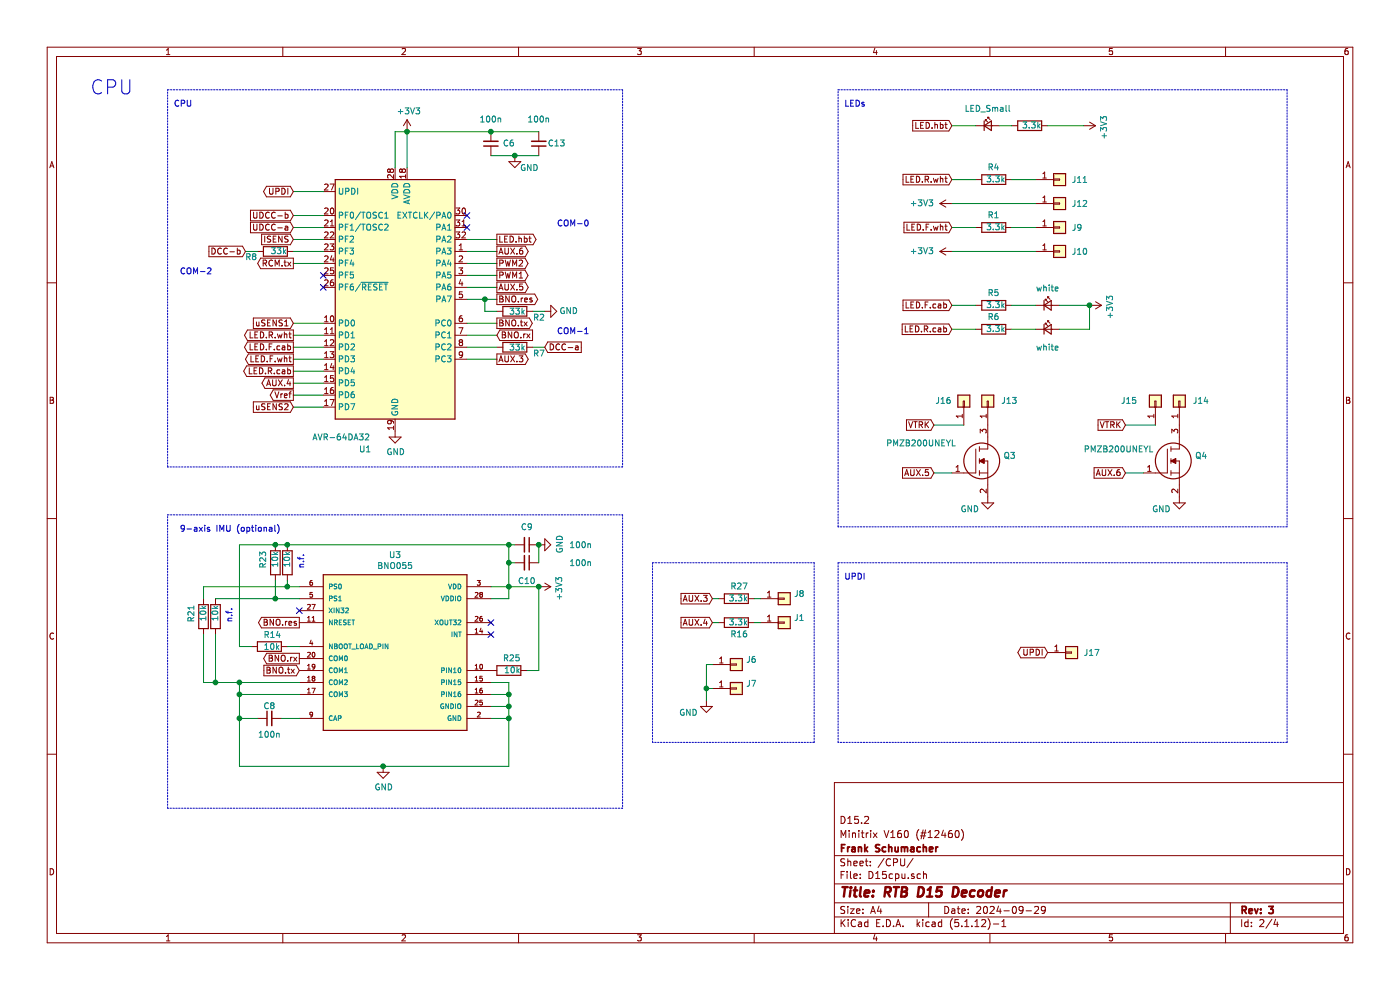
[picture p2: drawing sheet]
EESchema Schematic File Version 4
EELAYER 30 0
EELAYER END
$Descr A4 11693 8268
encoding utf-8
Sheet 2 4
Title "RTB D15 Decoder"
Date "2024-09-29"
Rev "3"
Comp "Frank Schumacher"
Comment1 "Minitrix V160 (#12460)"
Comment2 "D15.2"
Comment3 ""
Comment4 ""
$EndDescr
Text Notes 750  800  0    118  ~ 0
CPU
$Comp
L power:GND #PWR06
U 1 1
P 4300 1300
F 0 "#PWR06" H 4300 1050 50  0001 C CNN
F 1 "GND" H 4500 1200 50  0000 R CNN
F 2 "" H 4300 1300 50  0001 C CNN
F 3 "" H 4300 1300 50  0001 C CNN
	1    4300 1300
	1    0    0    -1  
$EndComp
$Comp
L Device:C_Small C13
U 1 1
P 4500 1200
F 0 "C13" H 4350 1200 50  0000 C CNN
F 1 "100n" H 4500 1000 50  0000 C CNN
F 2 "Capacitor_SMD:C_0402_1005Metric" H 4500 1200 50  0001 C CNN
F 3 "~" H 4500 1200 50  0001 C CNN
	1    4500 1200
	-1   0    0    1   
$EndComp
Wire Wire Line
	4300 1300 4500 1300
Connection ~ 3400 1100
$Comp
L power:+3V3 #PWR0111
U 1 1
P 3400 1100
F 0 "#PWR0111" H 3400 950 50  0001 C CNN
F 1 "+3V3" H 3415 1273 50  0000 C CNN
F 2 "" H 3400 1100 50  0001 C CNN
F 3 "" H 3400 1100 50  0001 C CNN
	1    3400 1100
	1    0    0    -1  
$EndComp
Text Notes 4650 2800 0    50   ~ 0
COM-1
Wire Wire Line
	7950 2550 8150 2550
Text GLabel 7950 2550 0    50   Input ~ 0
LED.F.cab
$Comp
L Device:R R5
U 1 1
P 8300 2550
F 0 "R5" V 8400 2500 50  0000 L CNN
F 1 "3.3k" V 8300 2450 50  0000 L CNN
F 2 "Resistor_SMD:R_0402_1005Metric" V 8230 2550 50  0001 C CNN
F 3 "~" H 8300 2550 50  0001 C CNN
	1    8300 2550
	0    -1   -1   0   
$EndComp
Text GLabel 7950 1500 0    50   Input ~ 0
LED.R.wht
Text GLabel 2450 2800 0    50   Output ~ 0
LED.R.wht
$Comp
L Device:R R7
U 1 1
P 4300 2900
F 0 "R7" V 4350 3050 50  0000 L CNN
F 1 "33k" V 4300 2850 50  0000 L CNN
F 2 "Resistor_SMD:R_0402_1005Metric" V 4230 2900 50  0001 C CNN
F 3 "~" H 4300 2900 50  0001 C CNN
	1    4300 2900
	0    1    1    0   
$EndComp
Wire Wire Line
	4550 2900 4450 2900
Wire Wire Line
	4150 2200 3900 2200
Text Notes 4650 1900 0    50   ~ 0
COM-0
Text Notes 1500 2300 0    50   ~ 0
COM-2\n
Wire Wire Line
	2450 1600 2700 1600
Text GLabel 2450 1600 0    50   BiDi ~ 0
UPDI
$Comp
L power:GND #PWR0110
U 1 1
P 3300 3600
F 0 "#PWR0110" H 3300 3350 50  0001 C CNN
F 1 "GND" H 3305 3427 50  0000 C CNN
F 2 "" H 3300 3600 50  0001 C CNN
F 3 "" H 3300 3600 50  0001 C CNN
	1    3300 3600
	1    0    0    -1  
$EndComp
Wire Wire Line
	2700 1800 2450 1800
Wire Wire Line
	2450 3000 2700 3000
Text GLabel 2050 2100 0    50   Input ~ 0
DCC-b
Text GLabel 4550 2900 2    50   Input ~ 0
DCC-a
Text GLabel 4150 2200 2    50   Output ~ 0
PWM2
Text GLabel 4150 2300 2    50   Output ~ 0
PWM1
Wire Wire Line
	3900 2300 4150 2300
$Comp
L Device:R R6
U 1 1
P 8300 2750
F 0 "R6" V 8400 2700 50  0000 L CNN
F 1 "3.3k" V 8300 2650 50  0000 L CNN
F 2 "Resistor_SMD:R_0402_1005Metric" V 8230 2750 50  0001 C CNN
F 3 "~" H 8300 2750 50  0001 C CNN
	1    8300 2750
	0    -1   -1   0   
$EndComp
Wire Wire Line
	7950 1900 8150 1900
Text GLabel 7950 1900 0    50   Input ~ 0
LED.F.wht
Text GLabel 2450 3100 0    50   Output ~ 0
LED.R.cab
Text GLabel 2450 3000 0    50   Output ~ 0
LED.F.wht
Text GLabel 2450 2000 0    50   Input ~ 0
ISENS
Text GLabel 2450 2700 0    50   Input ~ 0
uSENS1
Text GLabel 2450 3400 0    50   Input ~ 0
uSENS2
$Comp
L RTB:BNO055 U3
U 1 1
P 3300 5400
AR Path="/60BAA614" Ref="U3"  Part="1" 
AR Path="/5B6C6B9D/60BAA614" Ref="U3"  Part="1" 
F 0 "U3" H 3300 6167 50  0000 C CNN
F 1 "BNO055" H 3300 6076 50  0000 C CNN
F 2 "Package_LGA:LGA-28_5.2x3.8mm_P0.5mm" H 3300 5400 50  0001 L BNN
F 3 "" H 3300 5400 50  0001 L BNN
F 4 "BOSCH" H 3300 5400 50  0001 L BNN "MANUFACTURER"
	1    3300 5400
	1    0    0    -1  
$EndComp
$Comp
L Device:C_Small C8
U 1 1
P 2250 6000
F 0 "C8" V 2350 6000 50  0000 C CNN
F 1 "100n" V 2112 6000 50  0000 C CNN
F 2 "Capacitor_SMD:C_0402_1005Metric" H 2250 6000 50  0001 C CNN
F 3 "~" H 2250 6000 50  0001 C CNN
	1    2250 6000
	0    -1   -1   0   
$EndComp
Wire Wire Line
	2350 6000 2500 6000
Wire Wire Line
	2500 5800 2000 5800
Wire Wire Line
	2000 5800 2000 6000
Wire Wire Line
	2000 6000 2150 6000
Wire Wire Line
	2000 5800 2000 5700
Wire Wire Line
	2000 5700 2500 5700
Connection ~ 2000 5800
Wire Wire Line
	4100 6000 4250 6000
Wire Wire Line
	4250 6000 4250 6400
Wire Wire Line
	4250 6400 3200 6400
Wire Wire Line
	2000 6400 2000 6000
Connection ~ 2000 6000
Wire Wire Line
	4100 5900 4250 5900
Wire Wire Line
	4250 5900 4250 6000
Connection ~ 4250 6000
Wire Wire Line
	4100 5800 4250 5800
Wire Wire Line
	4250 5800 4250 5900
Connection ~ 4250 5900
Wire Wire Line
	4100 5700 4250 5700
Wire Wire Line
	4250 5700 4250 5800
Connection ~ 4250 5800
NoConn ~ 4100 5300
NoConn ~ 4100 5200
NoConn ~ 2500 5100
$Comp
L Device:R R14
U 1 1
P 2250 5400
F 0 "R14" V 2150 5350 50  0000 L CNN
F 1 "10k" V 2250 5350 50  0000 L CNN
F 2 "Resistor_SMD:R_0402_1005Metric" V 2180 5400 50  0001 C CNN
F 3 "~" H 2250 5400 50  0001 C CNN
	1    2250 5400
	0    1    1    0   
$EndComp
Wire Wire Line
	2400 5400 2500 5400
$Comp
L power:+3V3 #PWR0108
U 1 1
P 4500 4900
F 0 "#PWR0108" H 4500 4750 50  0001 C CNN
F 1 "+3V3" H 4515 5073 50  0000 C CNN
F 2 "" H 4500 4900 50  0001 C CNN
F 3 "" H 4500 4900 50  0001 C CNN
	1    4500 4900
	0    1    1    0   
$EndComp
Wire Wire Line
	4100 4900 4250 4900
Wire Wire Line
	4100 5000 4250 5000
Wire Wire Line
	4250 5000 4250 4900
Connection ~ 4250 4900
Wire Wire Line
	4250 4900 4500 4900
Wire Wire Line
	4250 4550 4250 4700
Text GLabel 4150 2700 2    50   Output ~ 0
BNO.tx
Wire Wire Line
	3900 2700 4150 2700
Text GLabel 4150 2800 2    50   Input ~ 0
BNO.rx
Wire Wire Line
	3900 2800 4150 2800
Text GLabel 2500 5600 0    50   Input ~ 0
BNO.tx
Text GLabel 2500 5500 0    50   Output ~ 0
BNO.rx
$Comp
L Device:C_Small C9
U 1 1
P 4400 4550
F 0 "C9" V 4250 4550 50  0000 C CNN
F 1 "100n" V 4400 5000 50  0000 C CNN
F 2 "Capacitor_SMD:C_0402_1005Metric" H 4400 4550 50  0001 C CNN
F 3 "~" H 4400 4550 50  0001 C CNN
	1    4400 4550
	0    1    1    0   
$EndComp
Wire Wire Line
	4250 4550 4300 4550
Connection ~ 4250 4550
$Comp
L power:GND #PWR0109
U 1 1
P 4500 4550
F 0 "#PWR0109" H 4500 4300 50  0001 C CNN
F 1 "GND" H 4505 4377 50  0000 C CNN
F 2 "" H 4500 4550 50  0001 C CNN
F 3 "" H 4500 4550 50  0001 C CNN
	1    4500 4550
	0    -1   -1   0   
$EndComp
$Comp
L power:GND #PWR0112
U 1 1
P 3200 6400
F 0 "#PWR0112" H 3200 6150 50  0001 C CNN
F 1 "GND" H 3205 6227 50  0000 C CNN
F 2 "" H 3200 6400 50  0001 C CNN
F 3 "" H 3200 6400 50  0001 C CNN
	1    3200 6400
	1    0    0    -1  
$EndComp
Connection ~ 3200 6400
Wire Wire Line
	3200 6400 2000 6400
$Comp
L Device:C_Small C10
U 1 1
P 4400 4700
F 0 "C10" V 4550 4700 50  0000 C CNN
F 1 "100n" V 4400 5150 50  0000 C CNN
F 2 "Capacitor_SMD:C_0402_1005Metric" H 4400 4700 50  0001 C CNN
F 3 "~" H 4400 4700 50  0001 C CNN
	1    4400 4700
	0    1    1    0   
$EndComp
Wire Wire Line
	4250 4700 4300 4700
Connection ~ 4250 4700
Wire Wire Line
	4250 4700 4250 4900
Wire Wire Line
	4500 4700 4500 4550
Connection ~ 4500 4550
Text GLabel 4150 2500 2    50   Output ~ 0
BNO.res
Wire Wire Line
	3900 2500 4050 2500
Text GLabel 2500 5200 0    50   Output ~ 0
BNO.res
Wire Wire Line
	2450 2900 2700 2900
Wire Wire Line
	2700 2000 2450 2000
Wire Wire Line
	2450 3100 2700 3100
$Comp
L Device:R R8
U 1 1
P 2300 2100
F 0 "R8" V 2250 2250 50  0000 L CNN
F 1 "33k" V 2300 2000 50  0000 L CNN
F 2 "Resistor_SMD:R_0402_1005Metric" V 2230 2100 50  0001 C CNN
F 3 "~" H 2300 2100 50  0001 C CNN
	1    2300 2100
	0    -1   -1   0   
$EndComp
Text GLabel 2450 1800 0    50   Input ~ 0
UDCC-b
Text GLabel 2450 2200 0    50   Output ~ 0
RCM.tx
Wire Wire Line
	2450 2200 2700 2200
Wire Wire Line
	3900 2900 4150 2900
Text GLabel 7950 2750 0    50   Input ~ 0
LED.R.cab
Text GLabel 2450 2900 0    50   Output ~ 0
LED.F.cab
Wire Wire Line
	2700 3300 2450 3300
$Comp
L Device:R R1
U 1 1
P 8300 1900
F 0 "R1" V 8400 1850 50  0000 L CNN
F 1 "3.3k" V 8300 1800 50  0000 L CNN
F 2 "Resistor_SMD:R_0402_1005Metric" V 8230 1900 50  0001 C CNN
F 3 "~" H 8300 1900 50  0001 C CNN
	1    8300 1900
	0    -1   -1   0   
$EndComp
$Comp
L Device:C_Small C6
U 1 1
P 4100 1200
F 0 "C6" H 3950 1200 50  0000 C CNN
F 1 "100n" H 4100 1000 50  0000 C CNN
F 2 "Capacitor_SMD:C_0402_1005Metric" H 4100 1200 50  0001 C CNN
F 3 "~" H 4100 1200 50  0001 C CNN
	1    4100 1200
	-1   0    0    1   
$EndComp
Connection ~ 4100 1100
Wire Wire Line
	4100 1100 4500 1100
Wire Wire Line
	4100 1300 4300 1300
Connection ~ 4300 1300
Wire Wire Line
	8450 1900 8650 1900
Wire Wire Line
	7950 2750 8150 2750
$Comp
L Device:R R24
U 1 1
P 2400 4700
F 0 "R24" H 2470 4746 50  0001 L CNN
F 1 "10k" V 2400 4600 50  0000 L CNN
F 2 "Resistor_SMD:R_0402_1005Metric" V 2330 4700 50  0001 C CNN
F 3 "~" H 2400 4700 50  0001 C CNN
	1    2400 4700
	-1   0    0    1   
$EndComp
Wire Wire Line
	1700 4900 2400 4900
Connection ~ 2400 4550
Wire Wire Line
	2400 4550 4250 4550
$Comp
L Device:R R23
U 1 1
P 2300 4700
F 0 "R23" V 2400 4600 50  0000 L CNN
F 1 "10k" V 2300 4600 50  0000 L CNN
F 2 "Resistor_SMD:R_0402_1005Metric" V 2230 4700 50  0001 C CNN
F 3 "~" H 2300 4700 50  0001 C CNN
	1    2300 4700
	-1   0    0    1   
$EndComp
Connection ~ 2300 4550
Wire Wire Line
	2300 4550 2400 4550
Wire Wire Line
	2400 4850 2400 4900
Connection ~ 2400 4900
Wire Wire Line
	2400 4900 2500 4900
Wire Wire Line
	2300 4850 2300 5000
Wire Wire Line
	2300 5000 2500 5000
Wire Wire Line
	2300 5000 1800 5000
Connection ~ 2300 5000
$Comp
L Device:R R22
U 1 1
P 1800 5150
F 0 "R22" V 1700 5050 50  0001 L CNN
F 1 "10k" V 1800 5050 50  0000 L CNN
F 2 "Resistor_SMD:R_0402_1005Metric" V 1730 5150 50  0001 C CNN
F 3 "~" H 1800 5150 50  0001 C CNN
	1    1800 5150
	-1   0    0    1   
$EndComp
$Comp
L Device:R R21
U 1 1
P 1700 5150
F 0 "R21" V 1800 5050 50  0000 L CNN
F 1 "10k" V 1700 5050 50  0000 L CNN
F 2 "Resistor_SMD:R_0402_1005Metric" V 1630 5150 50  0001 C CNN
F 3 "~" H 1700 5150 50  0001 C CNN
	1    1700 5150
	-1   0    0    1   
$EndComp
Wire Wire Line
	1700 4900 1700 5000
Wire Wire Line
	2000 5700 1800 5700
Wire Wire Line
	1800 5700 1800 5300
Connection ~ 2000 5700
Wire Wire Line
	1800 5700 1700 5700
Wire Wire Line
	1700 5700 1700 5300
Connection ~ 1800 5700
$Comp
L Device:R R25
U 1 1
P 4250 5600
F 0 "R25" V 4350 5500 50  0000 L CNN
F 1 "10k" V 4250 5500 50  0000 L CNN
F 2 "Resistor_SMD:R_0402_1005Metric" V 4180 5600 50  0001 C CNN
F 3 "~" H 4250 5600 50  0001 C CNN
	1    4250 5600
	0    -1   -1   0   
$EndComp
Wire Wire Line
	4400 5600 4500 5600
Wire Wire Line
	4500 5600 4500 4900
Connection ~ 4500 4900
$Comp
L Device:LED_Small D3
U 1 1
P 8250 1050
F 0 "D3" H 8250 1285 50  0001 C CNN
F 1 "LED_Small" H 8250 1194 50  0000 C CNN
F 2 "LED_SMD:LED_0402_1005Metric" V 8250 1050 50  0001 C CNN
F 3 "~" V 8250 1050 50  0001 C CNN
	1    8250 1050
	1    0    0    -1  
$EndComp
$Comp
L Device:R R26
U 1 1
P 8600 1050
F 0 "R26" H 8670 1096 50  0001 L CNN
F 1 "3.3k" V 8600 950 50  0000 L CNN
F 2 "Resistor_SMD:R_0402_1005Metric" V 8530 1050 50  0001 C CNN
F 3 "~" H 8600 1050 50  0001 C CNN
	1    8600 1050
	0    -1   -1   0   
$EndComp
Wire Wire Line
	8450 1050 8350 1050
Wire Wire Line
	8750 1050 9050 1050
$Comp
L power:+3V3 #PWR0122
U 1 1
P 9050 1050
F 0 "#PWR0122" H 9050 900 50  0001 C CNN
F 1 "+3V3" H 9065 1223 50  0000 C CNN
F 2 "" H 9050 1050 50  0001 C CNN
F 3 "" H 9050 1050 50  0001 C CNN
	1    9050 1050
	0    1    1    0   
$EndComp
Wire Wire Line
	3900 2000 4150 2000
Text GLabel 4150 2000 2    50   Output ~ 0
LED.hbt
Text GLabel 7950 1050 0    50   Input ~ 0
LED.hbt
Wire Wire Line
	8150 1050 7950 1050
Wire Wire Line
	2100 5400 2000 5400
Wire Wire Line
	2000 5400 2000 4550
Wire Wire Line
	2000 4550 2300 4550
Wire Wire Line
	3400 1100 4100 1100
Wire Wire Line
	3300 1100 3400 1100
Wire Notes Line
	1400 750  5200 750 
Wire Notes Line
	5200 750  5200 3900
Wire Notes Line
	5200 3900 1400 3900
Wire Notes Line
	1400 3900 1400 750 
Wire Notes Line
	7000 750  10750 750 
Wire Notes Line
	10750 750  10750 4400
Wire Notes Line
	10750 4400 7000 4400
Wire Notes Line
	7000 4400 7000 750 
Wire Notes Line
	1400 4300 5200 4300
Wire Notes Line
	5200 4300 5200 6750
Wire Notes Line
	5200 6750 1400 6750
Wire Notes Line
	1400 6750 1400 4300
Wire Notes Line
	7000 4700 10750 4700
Wire Notes Line
	10750 4700 10750 6200
Wire Notes Line
	10750 6200 7000 6200
Wire Notes Line
	7000 6200 7000 4700
Text Notes 7050 4850 0    50   ~ 0
UPDI
Text Notes 1500 4450 0    50   ~ 0
9-axis IMU (optional)
Text Notes 1450 900  0    50   ~ 0
CPU
Text Notes 7050 900  0    50   ~ 0
LEDs
Text GLabel 2450 3300 0    50   Output ~ 0
Vref
Wire Wire Line
	2450 1900 2700 1900
Wire Wire Line
	2700 2800 2450 2800
Text GLabel 2450 1900 0    50   Input ~ 0
UDCC-a
Wire Wire Line
	2450 2700 2700 2700
Wire Wire Line
	2450 3400 2700 3400
$Comp
L Connector_Generic:Conn_01x01 J10
U 1 1
P 8850 2100
F 0 "J10" H 8950 2100 50  0000 L CNN
F 1 "Conn_01x01" H 8930 2051 50  0001 L CNN
F 2 "RTB:DummyNet-Connector" H 8850 2100 50  0001 C CNN
F 3 "~" H 8850 2100 50  0001 C CNN
	1    8850 2100
	1    0    0    -1  
$EndComp
Wire Wire Line
	7950 2100 8650 2100
$Comp
L Connector_Generic:Conn_01x01 J9
U 1 1
P 8850 1900
F 0 "J9" H 8950 1900 50  0000 L CNN
F 1 "Conn_01x01" H 8930 1851 50  0001 L CNN
F 2 "RTB:DummyNet-Connector" H 8850 1900 50  0001 C CNN
F 3 "~" H 8850 1900 50  0001 C CNN
	1    8850 1900
	1    0    0    -1  
$EndComp
$Comp
L power:+3V3 #PWR0102
U 1 1
P 7950 2100
F 0 "#PWR0102" H 7950 1950 50  0001 C CNN
F 1 "+3V3" V 7950 2350 50  0000 C CNN
F 2 "" H 7950 2100 50  0001 C CNN
F 3 "" H 7950 2100 50  0001 C CNN
	1    7950 2100
	0    -1   -1   0   
$EndComp
Wire Wire Line
	8450 1500 8650 1500
Wire Wire Line
	7950 1500 8150 1500
$Comp
L Device:R R4
U 1 1
P 8300 1500
F 0 "R4" V 8400 1450 50  0000 L CNN
F 1 "3.3k" V 8300 1400 50  0000 L CNN
F 2 "Resistor_SMD:R_0402_1005Metric" V 8230 1500 50  0001 C CNN
F 3 "~" H 8300 1500 50  0001 C CNN
	1    8300 1500
	0    -1   -1   0   
$EndComp
$Comp
L Connector_Generic:Conn_01x01 J12
U 1 1
P 8850 1700
F 0 "J12" H 8950 1700 50  0000 L CNN
F 1 "Conn_01x01" H 8930 1651 50  0001 L CNN
F 2 "RTB:DummyNet-Connector" H 8850 1700 50  0001 C CNN
F 3 "~" H 8850 1700 50  0001 C CNN
	1    8850 1700
	1    0    0    -1  
$EndComp
Wire Wire Line
	7950 1700 8650 1700
$Comp
L power:+3V3 #PWR0103
U 1 1
P 7950 1700
F 0 "#PWR0103" H 7950 1550 50  0001 C CNN
F 1 "+3V3" V 7950 1950 50  0000 C CNN
F 2 "" H 7950 1700 50  0001 C CNN
F 3 "" H 7950 1700 50  0001 C CNN
	1    7950 1700
	0    -1   -1   0   
$EndComp
$Comp
L Connector_Generic:Conn_01x01 J11
U 1 1
P 8850 1500
F 0 "J11" H 8950 1500 50  0000 L CNN
F 1 "Conn_01x01" H 8930 1451 50  0001 L CNN
F 2 "RTB:DummyNet-Connector" H 8850 1500 50  0001 C CNN
F 3 "~" H 8850 1500 50  0001 C CNN
	1    8850 1500
	1    0    0    -1  
$EndComp
$Comp
L Connector_Generic:Conn_01x01 J13
U 1 1
P 8250 3350
F 0 "J13" V 8250 3100 50  0000 L CNN
F 1 "Conn_01x01" V 8200 2800 50  0001 L CNN
F 2 "RTB:DummyNet-Connector" H 8250 3350 50  0001 C CNN
F 3 "~" H 8250 3350 50  0001 C CNN
	1    8250 3350
	0    -1   -1   0   
$EndComp
$Comp
L Connector_Generic:Conn_01x01 J14
U 1 1
P 9850 3350
F 0 "J14" V 9850 3100 50  0000 L CNN
F 1 "Conn_01x01" V 9800 2800 50  0001 L CNN
F 2 "RTB:DummyNet-Connector" H 9850 3350 50  0001 C CNN
F 3 "~" H 9850 3350 50  0001 C CNN
	1    9850 3350
	0    -1   -1   0   
$EndComp
$Comp
L power:GND #PWR0117
U 1 1
P 8250 4150
F 0 "#PWR0117" H 8250 3900 50  0001 C CNN
F 1 "GND" H 8100 4050 50  0000 C CNN
F 2 "" H 8250 4150 50  0001 C CNN
F 3 "" H 8250 4150 50  0001 C CNN
	1    8250 4150
	1    0    0    -1  
$EndComp
$Comp
L power:GND #PWR0118
U 1 1
P 9850 4150
F 0 "#PWR0118" H 9850 3900 50  0001 C CNN
F 1 "GND" H 9700 4050 50  0000 C CNN
F 2 "" H 9850 4150 50  0001 C CNN
F 3 "" H 9850 4150 50  0001 C CNN
	1    9850 4150
	1    0    0    -1  
$EndComp
$Comp
L Connector_Generic:Conn_01x01 J16
U 1 1
P 8050 3350
F 0 "J16" V 8050 3450 50  0000 L CNN
F 1 "Conn_01x01" H 8130 3301 50  0001 L CNN
F 2 "RTB:DummyNet-Connector" H 8050 3350 50  0001 C CNN
F 3 "~" H 8050 3350 50  0001 C CNN
	1    8050 3350
	0    -1   -1   0   
$EndComp
$Comp
L Connector_Generic:Conn_01x01 J15
U 1 1
P 9650 3350
F 0 "J15" V 9650 3500 50  0000 L CNN
F 1 "Conn_01x01" H 9730 3301 50  0001 L CNN
F 2 "RTB:DummyNet-Connector" H 9650 3350 50  0001 C CNN
F 3 "~" H 9650 3350 50  0001 C CNN
	1    9650 3350
	0    -1   -1   0   
$EndComp
Text GLabel 7800 3550 0    50   Input ~ 0
VTRK
$Comp
L RTB:PMZB200UNEYL Q3
U 1 1
P 7950 3950
F 0 "Q3" H 8380 4096 50  0000 L CNN
F 1 "PMZB200UNEYL" H 7400 4200 50  0000 L CNN
F 2 "Package_DFN_QFN:Diodes_DFN1006-3" H 8400 3900 50  0001 L CNN
F 3 "https://assets.nexperia.com/documents/data-sheet/PMZB200UNE.pdf" H 8400 3800 50  0001 L CNN
F 4 "N-Channel 30 V 1.4A (Ta) 350mW (Ta), 6.25W (Tc) Surface Mount DFN1006B-3" H 8400 3700 50  0001 L CNN "Description"
F 5 "0.4" H 8400 3600 50  0001 L CNN "Height"
F 6 "771-PMZB200UNEYL" H 8400 3500 50  0001 L CNN "Mouser Part Number"
F 7 "https://www.mouser.co.uk/ProductDetail/Nexperia/PMZB200UNEYL?qs=d7b8vw%252BBfo0jl0Uns2vJDw%3D%3D" H 8400 3400 50  0001 L CNN "Mouser Price/Stock"
F 8 "Nexperia" H 8400 3300 50  0001 L CNN "Manufacturer_Name"
F 9 "PMZB200UNEYL" H 8400 3200 50  0001 L CNN "Manufacturer_Part_Number"
	1    7950 3950
	1    0    0    -1  
$EndComp
$Comp
L RTB:PMZB200UNEYL Q4
U 1 1
P 9550 3950
F 0 "Q4" H 9980 4096 50  0000 L CNN
F 1 "PMZB200UNEYL" H 9050 4150 50  0000 L CNN
F 2 "Package_DFN_QFN:Diodes_DFN1006-3" H 10000 3900 50  0001 L CNN
F 3 "https://assets.nexperia.com/documents/data-sheet/PMZB200UNE.pdf" H 10000 3800 50  0001 L CNN
F 4 "N-Channel 30 V 1.4A (Ta) 350mW (Ta), 6.25W (Tc) Surface Mount DFN1006B-3" H 10000 3700 50  0001 L CNN "Description"
F 5 "0.4" H 10000 3600 50  0001 L CNN "Height"
F 6 "771-PMZB200UNEYL" H 10000 3500 50  0001 L CNN "Mouser Part Number"
F 7 "https://www.mouser.co.uk/ProductDetail/Nexperia/PMZB200UNEYL?qs=d7b8vw%252BBfo0jl0Uns2vJDw%3D%3D" H 10000 3400 50  0001 L CNN "Mouser Price/Stock"
F 8 "Nexperia" H 10000 3300 50  0001 L CNN "Manufacturer_Name"
F 9 "PMZB200UNEYL" H 10000 3200 50  0001 L CNN "Manufacturer_Part_Number"
	1    9550 3950
	1    0    0    -1  
$EndComp
$Comp
L Device:R R2
U 1 1
P 4300 2600
F 0 "R2" V 4350 2750 50  0000 L CNN
F 1 "33k" V 4300 2550 50  0000 L CNN
F 2 "Resistor_SMD:R_0402_1005Metric" V 4230 2600 50  0001 C CNN
F 3 "~" H 4300 2600 50  0001 C CNN
	1    4300 2600
	0    1    1    0   
$EndComp
Wire Wire Line
	4150 2600 4050 2600
Wire Wire Line
	4050 2600 4050 2500
Connection ~ 4050 2500
Wire Wire Line
	4050 2500 4150 2500
$Comp
L power:GND #PWR0119
U 1 1
P 4550 2600
F 0 "#PWR0119" H 4550 2350 50  0001 C CNN
F 1 "GND" V 4550 2400 50  0000 C CNN
F 2 "" H 4550 2600 50  0001 C CNN
F 3 "" H 4550 2600 50  0001 C CNN
	1    4550 2600
	0    -1   -1   0   
$EndComp
Wire Wire Line
	4450 2600 4550 2600
Text GLabel 4150 2100 2    50   Output ~ 0
AUX.6
Wire Wire Line
	3900 2100 4150 2100
Text GLabel 4150 2400 2    50   Output ~ 0
AUX.5
Wire Wire Line
	4150 2400 3900 2400
Wire Wire Line
	8450 2550 8650 2550
Text GLabel 9400 3950 0    50   Input ~ 0
AUX.6
Wire Wire Line
	7800 3950 7950 3950
Text GLabel 7800 3950 0    50   Input ~ 0
AUX.5
Wire Wire Line
	9400 3950 9550 3950
Wire Wire Line
	8450 2750 8650 2750
$Comp
L Device:LED_Small D1
U 1 1
P 8750 2550
F 0 "D1" H 8750 2785 50  0001 C CNN
F 1 "white" H 8750 2694 50  0000 C CNN
F 2 "LED_SMD:LED_0402_1005Metric" V 8750 2550 50  0001 C CNN
F 3 "~" V 8750 2550 50  0001 C CNN
	1    8750 2550
	1    0    0    -1  
$EndComp
$Comp
L Device:LED_Small D5
U 1 1
P 8750 2750
F 0 "D5" H 8750 2500 50  0001 C CNN
F 1 "white" H 8750 2600 50  0000 C CNN
F 2 "LED_SMD:LED_0402_1005Metric" V 8750 2750 50  0001 C CNN
F 3 "~" V 8750 2750 50  0001 C CNN
	1    8750 2750
	1    0    0    -1  
$EndComp
Wire Wire Line
	8850 2550 9100 2550
Wire Wire Line
	9100 2550 9100 2750
Wire Wire Line
	9100 2750 8850 2750
$Comp
L power:+3V3 #PWR0104
U 1 1
P 9100 2550
F 0 "#PWR0104" H 9100 2400 50  0001 C CNN
F 1 "+3V3" H 9115 2723 50  0000 C CNN
F 2 "" H 9100 2550 50  0001 C CNN
F 3 "" H 9100 2550 50  0001 C CNN
	1    9100 2550
	0    1    1    0   
$EndComp
Connection ~ 9100 2550
Wire Wire Line
	3400 1100 3400 1400
Wire Wire Line
	3300 1100 3300 1400
Wire Wire Line
	5950 5200 6000 5200
Text GLabel 5950 5200 0    50   Input ~ 0
AUX.4
$Comp
L Device:R R16
U 1 1
P 6150 5200
F 0 "R16" V 6050 5100 50  0000 L CNN
F 1 "3.3k" V 6150 5100 50  0000 L CNN
F 2 "Resistor_SMD:R_0402_1005Metric" V 6080 5200 50  0001 C CNN
F 3 "~" H 6150 5200 50  0001 C CNN
	1    6150 5200
	0    -1   -1   0   
$EndComp
Wire Wire Line
	6300 5200 6350 5200
$Comp
L Connector_Generic:Conn_01x01 J1
U 1 1
P 6550 5200
F 0 "J1" H 6630 5242 50  0000 L CNN
F 1 "Conn_01x01" H 6630 5151 50  0001 L CNN
F 2 "RTB:DummyNet-Connector" H 6550 5200 50  0001 C CNN
F 3 "~" H 6550 5200 50  0001 C CNN
	1    6550 5200
	1    0    0    -1  
$EndComp
Text GLabel 2450 3200 0    50   Output ~ 0
AUX.4
Wire Wire Line
	2700 3200 2450 3200
$Comp
L Connector_Generic:Conn_01x01 J6
U 1 1
P 6150 5550
F 0 "J6" H 6230 5592 50  0000 L CNN
F 1 "Conn_01x01" H 6230 5501 50  0001 L CNN
F 2 "RTB:DummyNet-Connector" H 6150 5550 50  0001 C CNN
F 3 "~" H 6150 5550 50  0001 C CNN
	1    6150 5550
	1    0    0    -1  
$EndComp
$Comp
L Connector_Generic:Conn_01x01 J7
U 1 1
P 6150 5750
F 0 "J7" H 6230 5792 50  0000 L CNN
F 1 "Conn_01x01" H 6230 5701 50  0001 L CNN
F 2 "RTB:DummyNet-Connector" H 6150 5750 50  0001 C CNN
F 3 "~" H 6150 5750 50  0001 C CNN
	1    6150 5750
	1    0    0    -1  
$EndComp
Wire Wire Line
	5950 5550 5900 5550
Wire Wire Line
	5900 5550 5900 5750
Wire Wire Line
	5950 5750 5900 5750
Connection ~ 5900 5750
Wire Wire Line
	5900 5750 5900 5850
$Comp
L power:GND #PWR0116
U 1 1
P 5900 5850
F 0 "#PWR0116" H 5900 5600 50  0001 C CNN
F 1 "GND" H 5750 5750 50  0000 C CNN
F 2 "" H 5900 5850 50  0001 C CNN
F 3 "" H 5900 5850 50  0001 C CNN
	1    5900 5850
	1    0    0    -1  
$EndComp
Wire Wire Line
	5950 5000 6000 5000
Text GLabel 5950 5000 0    50   Input ~ 0
AUX.3
$Comp
L Device:R R27
U 1 1
P 6150 5000
F 0 "R27" V 6250 4900 50  0000 L CNN
F 1 "3.3k" V 6150 4900 50  0000 L CNN
F 2 "Resistor_SMD:R_0402_1005Metric" V 6080 5000 50  0001 C CNN
F 3 "~" H 6150 5000 50  0001 C CNN
	1    6150 5000
	0    -1   -1   0   
$EndComp
Wire Wire Line
	6300 5000 6350 5000
$Comp
L Connector_Generic:Conn_01x01 J8
U 1 1
P 6550 5000
F 0 "J8" H 6630 5042 50  0000 L CNN
F 1 "Conn_01x01" H 6630 4951 50  0001 L CNN
F 2 "RTB:DummyNet-Connector" H 6550 5000 50  0001 C CNN
F 3 "~" H 6550 5000 50  0001 C CNN
	1    6550 5000
	1    0    0    -1  
$EndComp
$Comp
L MCU_Microchip_ATmega:ATmega4808-M U1
U 1 1
P 3300 2500
F 0 "U1" H 3050 1250 50  0000 C CNN
F 1 "AVR-64DA32" H 2850 1350 50  0000 C CNN
F 2 "Package_DFN_QFN:VQFN-32-1EP_5x5mm_P0.5mm_EP3.1x3.1mm" H 3300 2500 50  0001 C CIN
F 3 "http://ww1.microchip.com/downloads/en/DeviceDoc/40002016A.pdf" H 3300 2500 50  0001 C CNN
	1    3300 2500
	1    0    0    -1  
$EndComp
Text GLabel 4150 3000 2    50   Output ~ 0
AUX.3
Wire Wire Line
	3900 3000 4150 3000
Wire Notes Line
	5450 4700 6800 4700
Wire Notes Line
	6800 4700 6800 6200
Wire Notes Line
	6800 6200 5450 6200
Wire Notes Line
	5450 6200 5450 4700
Wire Wire Line
	7800 3550 8050 3550
Text GLabel 9400 3550 0    50   Input ~ 0
VTRK
Wire Wire Line
	9400 3550 9650 3550
$Comp
L Connector_Generic:Conn_01x01 J17
U 1 1
P 8950 5450
F 0 "J17" H 9050 5450 50  0000 L CNN
F 1 "Conn_01x01" H 9030 5401 50  0001 L CNN
F 2 "RTB:DummyNet-Connector" H 8950 5450 50  0001 C CNN
F 3 "~" H 8950 5450 50  0001 C CNN
	1    8950 5450
	1    0    0    -1  
$EndComp
Text GLabel 8750 5450 0    50   BiDi ~ 0
UPDI
NoConn ~ 3900 1800
NoConn ~ 3900 1900
NoConn ~ 2700 2400
NoConn ~ 2700 2300
Text Notes 2550 4750 1    50   ~ 0
n.f.
Text Notes 1950 5200 1    50   ~ 0
n.f.
Wire Wire Line
	2050 2100 2150 2100
Wire Wire Line
	2450 2100 2700 2100
$EndSCHEMATC
